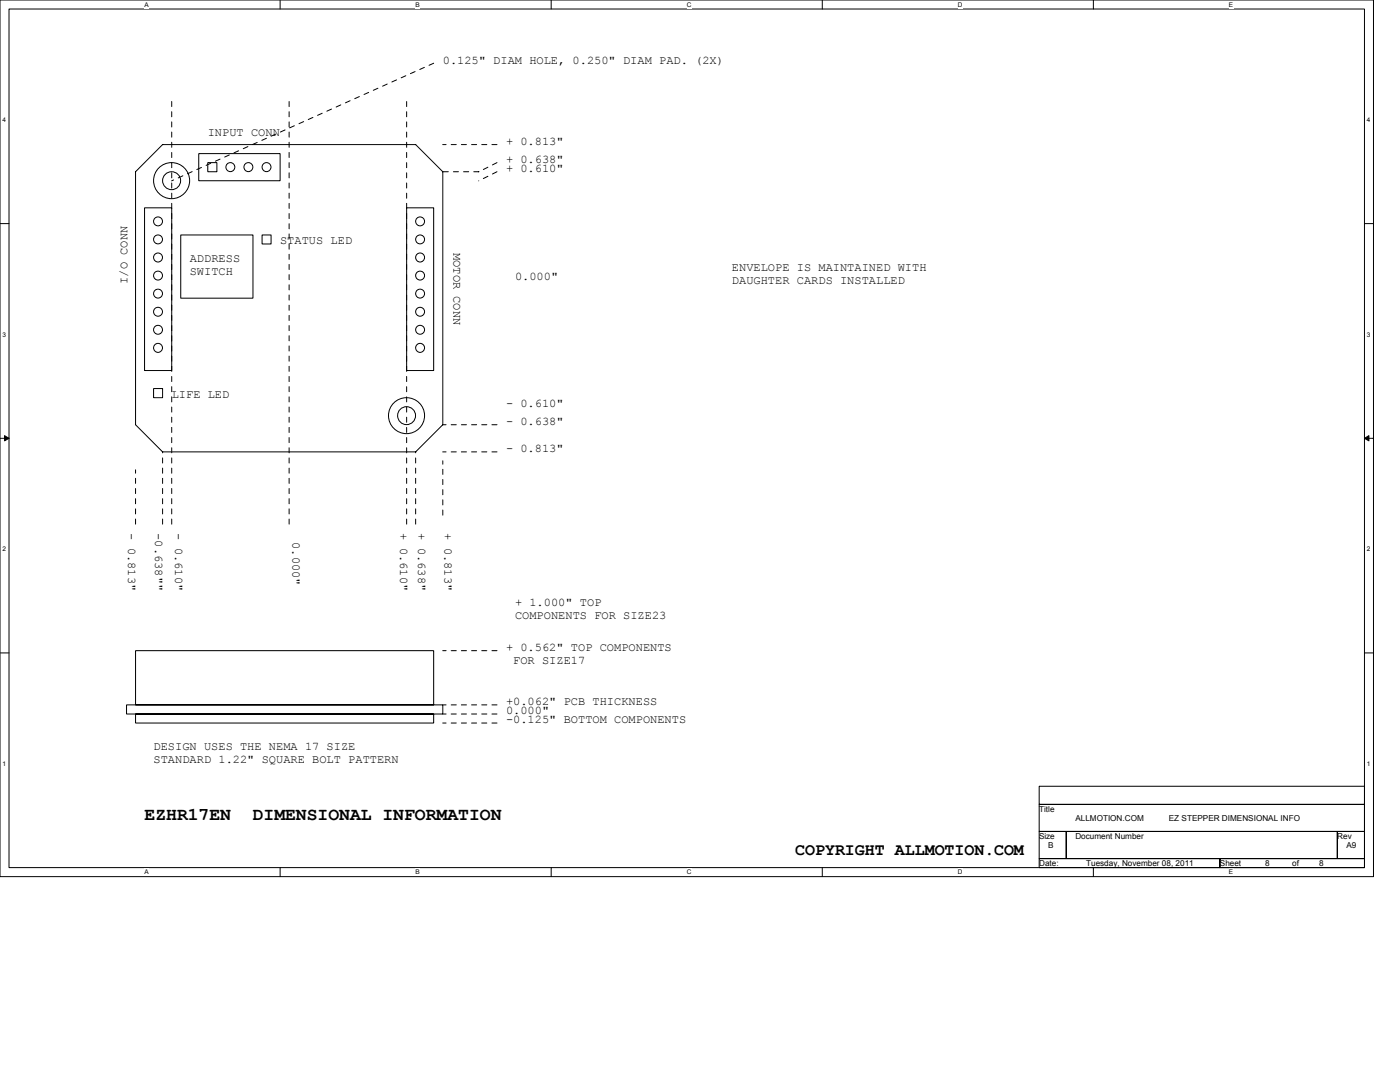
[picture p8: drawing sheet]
<svg xmlns="http://www.w3.org/2000/svg" width="279mm" height="216mm" viewBox="0 0 279 216" stroke-linecap="round" stroke-linejoin="round" font-family="sans-serif">
<path d="M0 0h274.1v174.9h-274.1zM1.8 1.8h270.5v171.3h-270.5z" fill="none" stroke="#000" stroke-width=".2"/>
<g fill="#fff">
<path d="M28.9 .2h.8v1.4h-.8z"/>
<path d="M28.9 173.3h.8v1.5h-.8z"/>
</g>
<path d="M55.9 0v1.8M55.9 173.1v1.8" fill="none" stroke="#000" stroke-width=".2"/>
<g fill="#fff">
<path d="M83 .2h.8v1.4h-.8z"/>
<path d="M83 173.3h.8v1.5h-.8z"/>
</g>
<path d="M110 0v1.8M110 173.1v1.8" fill="none" stroke="#000" stroke-width=".2"/>
<g fill="#fff">
<path d="M137.1 .2h.9v1.4h-.9z"/>
<path d="M137.1 173.3h.9v1.5h-.9z"/>
</g>
<path d="M164.1 0v1.8M164.1 173.1v1.8" fill="none" stroke="#000" stroke-width=".2"/>
<g fill="#fff">
<path d="M191.2 .2h.9v1.4h-.9z"/>
<path d="M191.2 173.3h.9v1.5h-.9z"/>
</g>
<path d="M218.2 0v1.8M218.2 173.1v1.8" fill="none" stroke="#000" stroke-width=".2"/>
<g fill="#fff">
<path d="M245.3 .2h.8v1.4h-.8z"/>
<path d="M245.3 173.3h.8v1.5h-.8z"/>
<path d="M.5 23.2h.7v1.4h-.7z"/>
<path d="M272.8 23.2h.7v1.4h-.7z"/>
<path d="M.5 66h.7v1.5h-.7z"/>
<path d="M272.8 66h.7v1.5h-.7z"/>
</g>
<path d="M0 44.6h1.8M272.3 44.6h1.8" fill="none" stroke="#000" stroke-width=".2"/>
<g fill="#fff">
<path d="M.5 108.9h.7v1.4h-.7z"/>
<path d="M272.8 108.9h.7v1.4h-.7z"/>
</g>
<path d="M0 87.5h1.8M272.3 87.5h1.8" fill="none" stroke="#000" stroke-width=".2"/>
<path d="M.9 86.9l.9 .6-.9 .5zM272.3 87.5l.9-.6v1.1z" fill="#000" stroke="#000" stroke-width=".2"/>
<g fill="#fff">
<path d="M.5 151.7h.7v1.4h-.7z"/>
<path d="M272.8 151.7h.7v1.4h-.7z"/>
</g>
<g fill="none" stroke="#000" stroke-width=".2">
<path d="M27.1 34.2v50.6l5.4 5.4M32.4 28.9h50.6l5.4 5.4M32.5 28.8l-5.4 5.5M39.7 30.6h16.2v5.5h-16.2zM41.5 32.4h1.8v1.9h-1.8zM88.4 34.3v50.5l-5.5 5.4M28.9 41.5h5.4v32.4h-5.4zM36.1 46.9h14.4v12.6h-14.4zM52.3 46.9h1.8v1.8h-1.8zM81.2 41.5h5.4v32.4h-5.4zM30.6 77.5h1.8v1.9h-1.8zM32.4 90.2h50.6"/>
<path d="M0 130.3h1.8M27.1 129.8h59.5v10.9h-59.5zM272.3 130.3h1.8M25.3 140.7h63.1v1.8h-63.1zM27.1 142.5h59.5v1.8h-59.5zM207.4 156.9h64.9v3.6h-64.9zM207.4 160.5h64.9v5.4h-64.9zM207.4 165.9h5.4v5.4h-5.4zM207.4 171.3h36.1v1.8h-36.1zM212.8 165.9h54.1v5.4h-54.1zM243.5 171.3h28.8v1.8h-28.8zM266.9 165.9h5.4v5.4h-5.4z"/>
<circle cx="34.2" cy="36" r="3.6"/>
<circle cx="34.3" cy="36.1" r="1.8"/>
<circle cx="46" cy="33.3" r=".89"/>
<circle cx="49.6" cy="33.3" r=".89"/>
<circle cx="53.2" cy="33.3" r=".89"/>
<circle cx="31.5" cy="51.4" r=".89"/>
<circle cx="31.5" cy="58.6" r=".89"/>
<circle cx="31.5" cy="47.8" r=".89"/>
<circle cx="31.5" cy="44.2" r=".89"/>
<circle cx="31.5" cy="55" r=".89"/>
<circle cx="83.8" cy="51.4" r=".89"/>
<circle cx="83.8" cy="58.6" r=".89"/>
<circle cx="83.8" cy="47.8" r=".89"/>
<circle cx="83.8" cy="44.2" r=".89"/>
<circle cx="83.8" cy="55" r=".89"/>
<circle cx="31.5" cy="69.4" r=".89"/>
<circle cx="31.5" cy="62.2" r=".89"/>
<circle cx="31.5" cy="65.8" r=".89"/>
<circle cx="83.8" cy="69.4" r=".89"/>
<circle cx="83.8" cy="62.2" r=".89"/>
<circle cx="83.8" cy="65.8" r=".89"/>
<circle cx="81.1" cy="82.9" r="3.6"/>
<circle cx="81.1" cy="82.9" r="1.79"/>
</g>
<g fill="none" stroke="#000" stroke-width=".2" stroke-dasharray="1 1 1 1 1 1 1 1">
<path d="M86.6 12.6l-52.4 23.5M95.6 34.3h-7.3M99.2 28.9h-10.9M99.2 32.4l-3.7 1.9M99.2 34.3l-3.7 1.8M99.2 90.2h-10.9M99.2 84.8h-10.9M27.1 104.6v-10.9M32.4 104.6v-14.5M34.3 104.6v-84.8M57.7 104.6v-84.8M81.2 104.6v-84.8"/>
<path d="M83 104.6v-14.5M88.4 102.8v-10.9M99.2 129.8h-10.9M99.2 142.5h-10.9M99.2 140.7h-10.9M99.2 144.3h-10.9"/>
</g>
<g font-size="3.6">
<text x="28.9" y="163.5">EZHR17EN</text>
<text x="50.4" y="163.5">DIMENSIONAL INFORMATION</text>
</g>
<text font-size="3.4" x="158.7" y="170.5">COPYRIGHT ALLMOTION.COM</text>
<g font-size="2.3">
<text x="88.4" y="12.7">0.125&quot; DIAM HOLE, 0.250&quot; DIAM PAD. (2X)</text>
<text x="41.5" y="27.1">INPUT CONN</text>
<text x="101" y="28.9">+ 0.813&quot;</text>
<text x="101" y="34.3">+ 0.610&quot;</text>
<text x="101" y="32.5">+ 0.638&quot;</text>
<text x="37.9" y="52.3">ADDRESS</text>
<text x="55.9" y="48.7">STATUS LED</text>
<text x="90.5" y="50.5" transform="rotate(90 90.5 50.5)">MOTOR CONN</text>
<text x="25.4" y="56.6" transform="rotate(-90 25.4 56.6)">I/O CONN</text>
<text x="37.9" y="54.9">SWITCH</text>
<text x="102.8" y="56">0.000&quot;</text>
<text x="146.1" y="54.2">ENVELOPE IS MAINTAINED WITH</text>
<text x="146.1" y="56.7">DAUGHTER CARDS INSTALLED</text>
<text x="34.3" y="79.4">LIFE LED</text>
<text x="101" y="81.2">- 0.610&quot;</text>
<text x="101" y="84.8">- 0.638&quot;</text>
<text x="101" y="90.2">- 0.813&quot;</text>
<text x="25.6" y="106.4" transform="rotate(90 25.6 106.4)">- 0.813&quot;</text>
<text x="31" y="106.4" transform="rotate(90 31 106.4)">-0.638&quot;&quot;</text>
<text x="34.9" y="106.4" transform="rotate(90 34.9 106.4)">- 0.610&quot;</text>
<text x="79.9" y="106.4" transform="rotate(90 79.9 106.4)">+ 0.610&quot;</text>
<text x="83.5" y="106.4" transform="rotate(90 83.5 106.4)">+ 0.638&quot;</text>
<text x="88.7" y="106.4" transform="rotate(90 88.7 106.4)">+ 0.813&quot;</text>
<text x="58.4" y="108.2" transform="rotate(90 58.4 108.2)">0.000&quot;</text>
<text x="102.8" y="120.9">+ 1.000&quot; TOP</text>
<text x="102.8" y="123.4">COMPONENTS FOR SIZE23</text>
<text x="101" y="129.9">+ 0.562&quot; TOP COMPONENTS</text>
<text x="102.4" y="132.5">FOR SIZE17</text>
<text x="101" y="142.5">0.000&quot;</text>
<text x="101" y="140.7">+0.062&quot; PCB THICKNESS</text>
<text x="30.6" y="149.7">DESIGN USES THE NEMA 17 SIZE</text>
<text x="101" y="144.3">-0.125&quot; BOTTOM COMPONENTS</text>
<text x="30.6" y="152.3">STANDARD 1.22&quot; SQUARE BOLT PATTERN</text>
</g>
<g font-size="1.6">
<text x="207.4" y="162">Title</text>
<text x="207.4" y="167.4">Size</text>
<text x="214.6" y="167.4">Document Number</text>
<text x="214.6" y="163.8">ALLMOTION.COM</text>
<text x="233.3" y="163.8">EZ STEPPER DIMENSIONAL INFO</text>
<text x="266.9" y="167.4">Rev</text>
<text x="207.4" y="172.8">Date:</text>
<text x="209.2" y="169.2">B</text>
<text x="216.8" y="172.8">Tuesday, November 08, 2011</text>
<text x="243.5" y="172.8">Sheet</text>
<text x="252.5" y="172.8">8</text>
<text x="257.9" y="172.8">of</text>
<text x="263.3" y="172.8">8</text>
<text x="268.7" y="169.2">A9</text>
</g>
<g font-size="1.3">
<text x="28.9" y="1.4">A</text>
<text x="83" y="1.4">B</text>
<text x="137.1" y="1.4">C</text>
<text x="191.2" y="1.4">D</text>
<text x="245.3" y="1.4">E</text>
<text x=".5" y="24.4">4</text>
<text x="272.8" y="24.4">4</text>
<text x=".5" y="67.2">3</text>
<text x="272.8" y="67.2">3</text>
<text x=".5" y="110">2</text>
<text x="272.8" y="110">2</text>
<text x=".5" y="152.8">1</text>
<text x="272.8" y="152.8">1</text>
<text x="28.9" y="174.5">A</text>
<text x="83" y="174.5">B</text>
<text x="137.1" y="174.5">C</text>
<text x="191.2" y="174.5">D</text>
<text x="245.3" y="174.5">E</text>
</g>
</svg>
